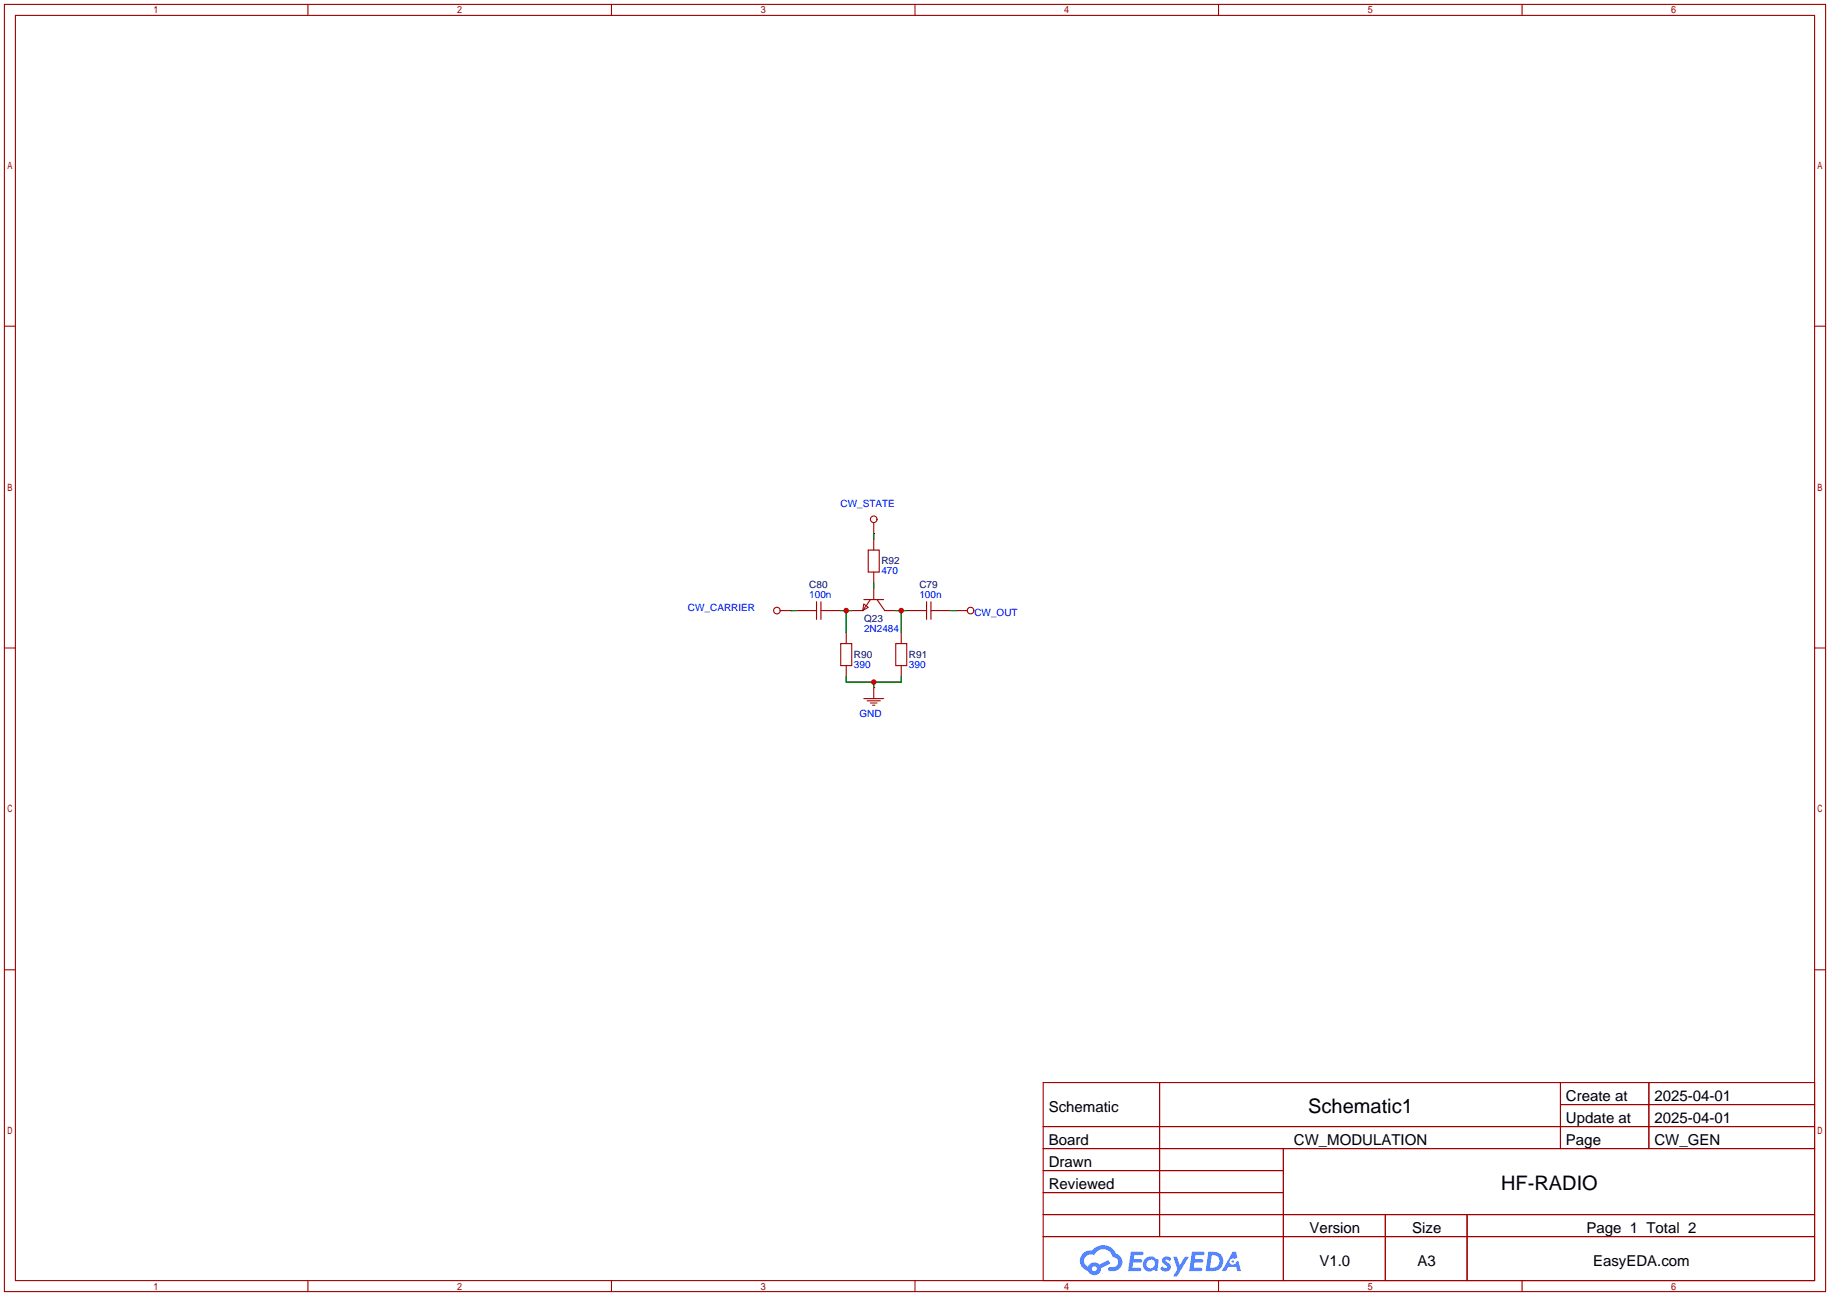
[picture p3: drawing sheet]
<svg xmlns="http://www.w3.org/2000/svg" width="422mm" height="299mm" viewBox="0 0 422 299" stroke-linecap="round" stroke-linejoin="round" font-family="sans-serif">
<g fill="none" stroke="#a10000" stroke-width=".25">
<path d="M1 1h420.4v297.2h-420.4zM3.6 3.6h415.2v292.1h-415.2zM71.1 1v2.6M141.1 1v2.6M211.2 1v2.6M281.3 1v2.6M351.3 1v2.6M1 75.3h2.6M418.8 75.3h2.6M1 149.6h2.6M418.8 149.6h2.6M1 223.9h2.6"/>
<path d="M418.8 223.9h2.6M240.8 249.9h178v45.8h-178zM267.7 249.9v35.6M360.2 249.9v15.3M360.2 255h58.6M380.6 249.9v15.3M240.8 260.1h178M240.8 265.2h178M240.8 270.3h55.4M240.8 275.3h55.4M296.2 265.2v30.5M71.1 295.7v2.5"/>
<path d="M141.1 295.7v2.5M211.2 295.7v2.5M240.8 280.4h178M240.8 285.5h178M281.3 295.7v2.5M319.8 280.4v15.3M338.6 280.4v15.3M351.3 295.7v2.5"/>
</g>
<g fill="#5487ff">
<path d="M268.5 290.3a1.3 1.3 0 0 1 1.9 .3l-.4 .6a.54 .54 0 0 0-1-.2l.2 .2a1.28 1.28 0 0 1 .8 2 1.53 1.53 0 0 1-2.2-.3l.5-.6 .8 .5a.31 .31 0 0 0 .3-.3 .31 .31 0 0 0-.2-.3 1.12 1.12 0 0 1-.7-1.9z"/>
<path d="M270.8 290.2h.8l.7 1.9 1.2-1.9h.9l-2.7 4.5h-.9l1-1.7z"/>
<path d="M261 289h2.3a.46 .46 0 0 1 .5 .1 .46 .46 0 0 1 .1 .5l-.3 .2h-1.8l-.1 .9h1.6a.4 .4 0 0 1 .3 .4 .4 .4 0 0 1-.4 .4h-1.6l-.2 1.2h1.4a.46 .46 0 0 1 .5 .1 .46 .46 0 0 1 .1 .5l-.4 .2h-2.6z"/>
<path d="M275.1 289h2.3a.47 .47 0 0 1 .5 .1 .47 .47 0 0 1 .1 .5l-.3 .2h-1.8l-.1 .9h1.6a.4 .4 0 0 1 .4 .4 .4 .4 0 0 1-.5 .4h-1.6l-.2 1.2h1.4a.46 .46 0 0 1 .5 .1 .46 .46 0 0 1 .1 .5l-.4 .2h-2.6z"/>
<path d="M284.5 289h.8l.3 1.3-.6 .4a.75 .75 0 0 0-1.1 .3 .75 .75 0 0 0 .5 1 .75 .75 0 0 0 .9-.6l.5-.3 .6 2.4h-.8l-.3-1h-1.8l-.5 1h-1z"/>
<path d="M278.9 289l-.6 4.5h1.4a2.27 2.27 0 0 0 2.7-2.3 2.27 2.27 0 0 0-2.7-2.2zM279.7 289.8a1.5 1.5 0 0 1 1.8 1.5 1.5 1.5 0 0 1-1.9 1.4h-.3z"/>
<path d="M264.4 290.6a1.6 1.6 0 0 0-.4 2.3 1.6 1.6 0 0 0 2.3 .2l.8 .4 .3-2.5-.1-.3h-.5a1.58 1.58 0 0 0-2.4-.1zM265 291.1a.99 .99 0 0 1 1.6 .6 .99 .99 0 0 1-1.3 1.1 .98 .98 0 0 1-.3-1.7z"/>
<path d="M250 289.4a2.37 2.37 0 0 0 1.1 4 1.54 1.54 0 0 0 1.8 1 1.54 1.54 0 0 0 1.2-1.6l2.2-1.1-.5-.8-2.1 1.1a1.57 1.57 0 0 0-2.6 .4 1.5 1.5 0 0 1-.7-2.1 1.5 1.5 0 0 1 2.2-.5 2.23 2.23 0 0 1 2.3-1.4 2.23 2.23 0 0 1 1.9 1.8 1.16 1.16 0 0 1 1.3 1.1 1.16 1.16 0 0 1-1.1 1.3h-.7a.47 .47 0 0 0-.5 .3 .47 .47 0 0 0 .4 .6 2.14 2.14 0 0 0 2.7-1.4 2.14 2.14 0 0 0-1.3-2.7 3.2 3.2 0 0 0-5.5-.7l-1.1 .1zM252 292.9a.6 .6 0 0 1 1.2 0 .6 .6 0 0 1-1.2 0z"/>
<circle cx="284.6" cy="291.3" r=".28"/>
</g>
<g fill="none" stroke="#a10000" stroke-width=".25">
<path d="M188.5 138.9v4.1M189.5 138.9v4.1M199.4 139.4l1 .8-1.3 .8zM199.4 138.4h4.6M200.4 127h2.5v5.1h-2.5zM200.9 138.4l-1.8 2.6M201.7 120.6v2.6M202.4 138.4l1.8 2.6M213.9 138.9v4.1M214.9 138.9v4.1M180.1 141h2.5M186.4 141h2.1"/>
<path d="M189.5 141h2M194.1 148.6h2.5v5.1h-2.5zM201.7 158.7v2.6M206.8 148.6h2.5v5.1h-2.5zM211.8 141h2.1M214.9 141h2M220.7 141h2.6M199.4 161.3h4.6M200.2 161.8h3M200.9 162.3h1.5M201.4 162.8h.5"/>
<circle cx="201.7" cy="119.9" r=".76"/>
<circle cx="179.3" cy="141" r=".76"/>
<circle cx="224" cy="141" r=".76"/>
</g>
<g fill="none" stroke="#870000" stroke-width=".25">
<path d="M201.7 123.2h.1M201.7 124.5v2.5M201.7 132.1v2.5M201.7 135.9v2.5M182.6 141h.1M183.9 141h2.5M191.5 141h2.6M195.3 146v2.6M195.3 153.7v2.5M196.6 141h2.5M201.7 158.7h.1M204.2 141h2.6"/>
<path d="M208 146v2.6M208 153.7v2.5M209.3 141h2.5M216.9 141h2.6M220.7 141h.1"/>
</g>
<path d="M201.7 123.2v1.3M201.7 134.6v1.3M182.6 141h1.3M194.1 141h2.5M195.3 141v5M195.3 156.2v1.3h12.7v-1.3M201.7 157.5v1.2M206.8 141h2.5M208 141v5M219.5 141h1.2" fill="none" stroke="#008700" stroke-width=".25"/>
<g fill="#c00">
<circle cx="195.3" cy="141" r=".63"/>
<circle cx="208" cy="141" r=".63"/>
<circle cx="201.7" cy="157.5" r=".63"/>
</g>
<g font-size="4.6">
<text x="302" y="257">Schematic1</text>
<text x="346.5" y="274.8">HF-RADIO</text>
</g>
<g font-size="3.5">
<text x="242.1" y="256.7">Schematic</text>
<text x="361.5" y="254.2">Create at</text>
<text x="381.9" y="254.2">2025-04-01</text>
<text x="361.5" y="259.2">Update at</text>
<text x="381.9" y="259.2">2025-04-01</text>
<text x="242.1" y="264.3">Board</text>
<text x="242.1" y="269.4">Drawn</text>
<text x="298.7" y="264.3">CW_MODULATION</text>
<text x="361.5" y="264.3">Page</text>
<text x="381.9" y="264.3">CW_GEN</text>
<text x="242.1" y="274.5">Reviewed</text>
<text x="302.3" y="284.6">Version</text>
<text x="326" y="284.6">Size</text>
<text x="366.2" y="284.6">Page 1 Total 2</text>
<text x="304.6" y="292.3">V1.0</text>
<text x="327.2" y="292.3">A3</text>
<text x="367.7" y="292.3">EasyEDA.com</text>
</g>
<g font-size="2.3" fill="#00f">
<text x="194" y="117">CW_STATE</text>
<text x="203.5" y="132.6">470</text>
<text x="158.8" y="141.1">CW_CARRIER</text>
<text x="186.8" y="138.1">100n</text>
<text x="212.2" y="138.1">100n</text>
<text x="224.9" y="142.2">CW_OUT</text>
<text x="199.4" y="145.9">2N2484</text>
<text x="197.1" y="154.2">390</text>
<text x="209.8" y="154.2">390</text>
<text x="198.4" y="165.5">GND</text>
</g>
<g font-size="2.3" fill="#000080">
<text x="203.5" y="130.2">R92</text>
<text x="186.8" y="135.7">C80</text>
<text x="212.2" y="135.7">C79</text>
<text x="199.4" y="143.5">Q23</text>
<text x="197.1" y="151.8">R90</text>
<text x="209.8" y="151.8">R91</text>
</g>
</svg>
